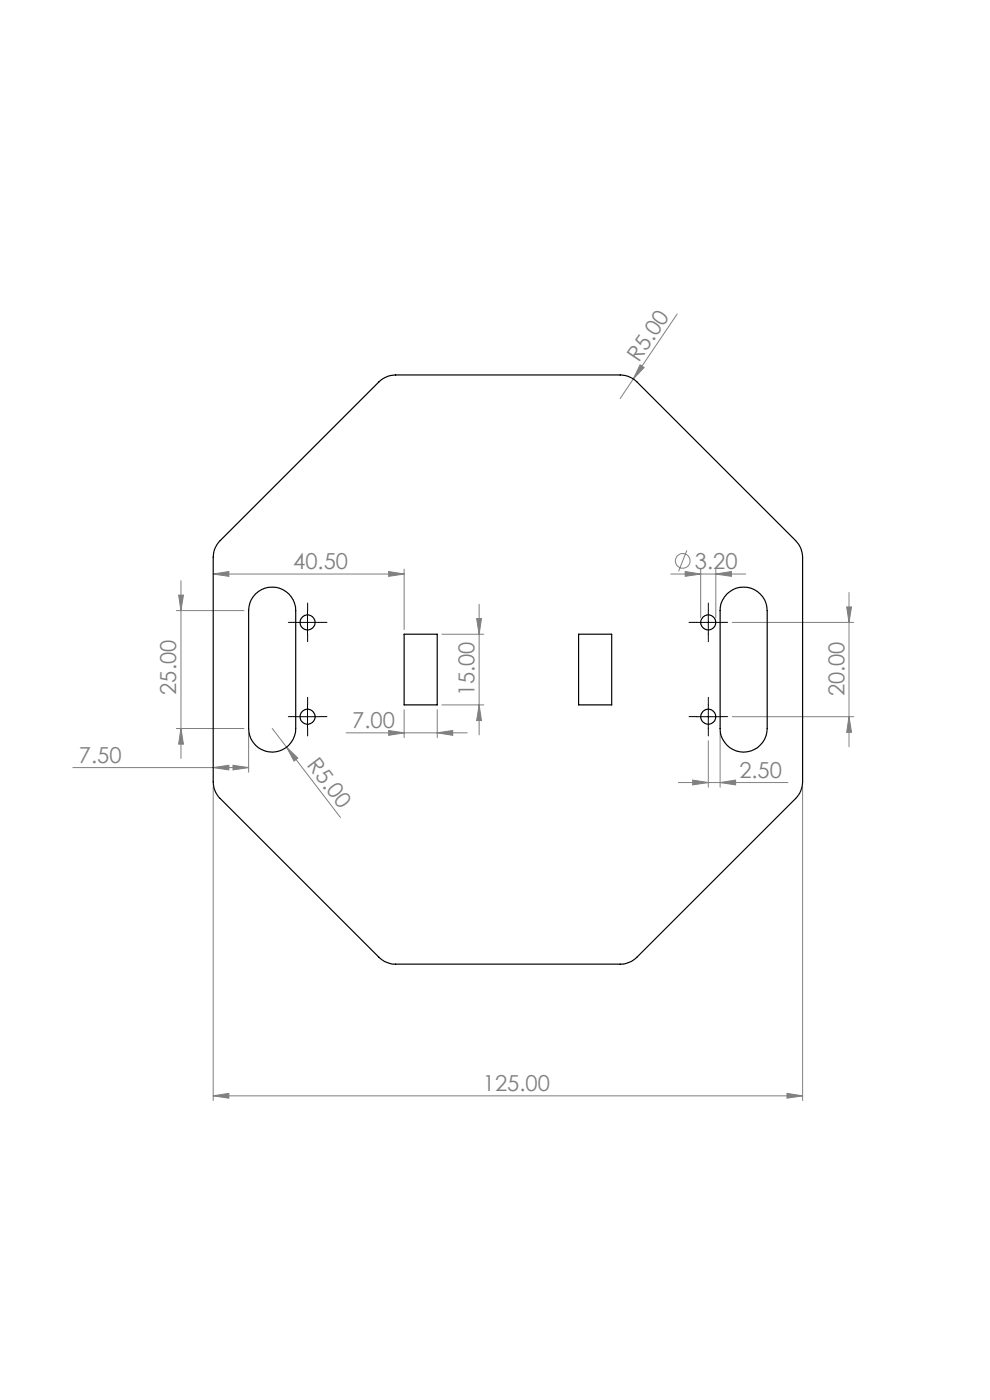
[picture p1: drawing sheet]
<svg xmlns="http://www.w3.org/2000/svg" width="210mm" height="297mm" viewBox="0 0 210 297" stroke-linecap="round" stroke-linejoin="round" font-family="sans-serif">
<g fill="none" stroke="#808080" stroke-width=".21">
<path d="M135.8 77.4l.8 .6-2.3 2.4zM143.7 66.6l-9.4 13.8M134.3 80.4l-2.7 4.2M145.7 116.8l-1.8 4.4M37.4 129.5h14.4M37.9 126.3h1l-.5 3.2zM38.4 123.2v37.7M45.2 121.8l3.3-.6v1.1zM45.2 121.8h40.5M82.4 121.2l3.3 .6-3.3 .5zM85.7 120.8v12.8M93.7 134.5h8.9"/>
<path d="M101.1 131.2h1l-.5 3.3zM101.6 128.2v27.7M142.3 121.8h15.9M145.3 121.2l3.3 .6-3.3 .5zM148.6 120.8v10.3M151.8 121.8l3.4-.6v1.1zM151.8 120.8v10.3M155.3 132h25.8M179.6 128.8h1l-.5 3.2zM180.1 125.7v32.7M37.4 154.5h14.4M38.4 154.5l.5 3.4h-1z"/>
<path d="M52.7 155.5v8.3M57.7 154.5l14.5 18.9M60.8 158.5l2.4 2.3-.8 .7zM73.4 155.5h25.7M82.4 155l3.3 .5-3.3 .5zM85.7 150.6v5.9M92.7 155.5l3.3-.5v1zM92.7 150.6v5.9M93.7 149.5h8.9M101.6 149.5l.5 3.4h-1zM150.2 157.2v9.8M152.8 155.5v11.5"/>
<path d="M155.3 152h25.8M180.1 152l.5 3.4h-1zM15.5 162.8h37.2M45.2 166.9v66.6M45.2 162.8l3.3-.5v1zM49.4 162.3l3.3 .5-3.3 .5zM143.9 166h23.2M146.9 165.5l3.3 .5-3.3 .5zM152.8 166l3.2-.5v1zM170.3 166.9v66.6M45.2 232.5l3.3-.6v1.1zM45.2 232.5h125.1"/>
<path d="M166.9 231.9l3.4 .6-3.4 .5z"/>
<circle cx="144.8" cy="119" r="1.55"/>
</g>
<g fill="none" stroke="#000" stroke-width=".21" stroke-dasharray="15.2 1.3 1.3 1.3">
<path d="M62.8 132h-1.6M65.3 134.5v1.6M65.3 129.5v-1.6M67.8 132h1.6M147.8 132h-1.6M150.3 134.5v1.6M150.3 129.5v-1.6M152.8 132h1.6M62.8 152h-1.6M65.3 154.5v1.6M65.3 149.5v-1.6M67.8 152h1.6"/>
<path d="M147.8 152h-1.6M150.3 154.5v1.6M150.3 149.5v-1.6M152.8 152h1.6"/>
</g>
<path d="M62.7 132h5M65.2 129.5v5M147.7 132h5.1M150.2 129.5v5M62.7 152h5M65.2 149.5v5M147.7 152h5.1M150.2 149.5v5" fill="none" stroke="#000" stroke-width=".21"/>
<g fill="#808080">
<path d="M135.8 77.4l.8 .6-2.3 2.4z"/>
<path d="M60.8 158.5l2.4 2.3-.8 .7z"/>
<path d="M145.3 121.2l3.3 .6-3.3 .5zM151.8 121.8l3.4-.6v1.1z"/>
<path d="M45.2 232.5l3.3-.6v1.1zM166.9 231.9l3.4 .6-3.4 .5zM146.9 165.5l3.3 .5-3.3 .5zM152.8 166l3.2-.5v1z"/>
<path d="M82.4 155l3.3 .5-3.3 .5zM92.7 155.5l3.3-.5v1z"/>
<path d="M49.4 162.3l3.3 .5-3.3 .5zM45.2 162.8l3.3-.5v1zM82.4 121.2l3.3 .6-3.3 .5zM45.2 121.8l3.3-.6v1.1z"/>
<path d="M101.6 149.5l.5 3.4h-1zM101.1 131.2h1l-.5 3.3z"/>
<path d="M179.6 128.8h1l-.5 3.2zM180.1 152l.5 3.4h-1zM37.9 126.3h1l-.5 3.2zM38.4 154.5l.5 3.4h-1z"/>
</g>
<g fill="none" stroke="#000" stroke-width=".25">
<path d="M80.4 81a5.2 5.2 0 0 1 3.5-1.5h47.7a5.2 5.2 0 0 1 3.5 1.5l33.7 33.7a5 5 0 0 1 1.5 3.5v47.7a5 5 0 0 1-1.5 3.5l-33.7 33.7a5.2 5.2 0 0 1-3.5 1.4h-47.7a5.2 5.2 0 0 1-3.5-1.4l-33.7-33.7a5 5 0 0 1-1.5-3.5v-47.7a5 5 0 0 1 1.5-3.5zM54.2 126a5 5 0 0 1 5.4-1.1 5 5 0 0 1 3.1 4.6v25a5 5 0 0 1-5 5.1 5 5 0 0 1-5-5.1v-25a5 5 0 0 1 1.5-3.5zM85.7 134.5h7v15h-7zM122.7 134.5h7.1v15h-7.1zM154.2 126a5 5 0 0 1 5.5-1.1 5 5 0 0 1 3 4.6v25a5 5 0 0 1-5 5.1 5 5 0 0 1-4.9-5.1v-25a4.6 4.6 0 0 1 1.4-3.5z"/>
<circle cx="65.3" cy="132" r="1.6"/>
<circle cx="150.2" cy="132" r="1.59"/>
<circle cx="65.3" cy="152" r="1.6"/>
<circle cx="150.2" cy="152" r="1.59"/>
</g>
<g font-size="4.7" fill="#808080">
<text x="135.5" y="77" transform="rotate(-56 135.5 77)">R5.00</text>
<text x="62.2" y="120.7">40.50</text>
<text x="147.4" y="120.7">3.20</text>
<text x="37.4" y="147.4" transform="rotate(-90 37.4 147.4)">25.00</text>
<text x="100.6" y="147.8" transform="rotate(-90 100.6 147.8)">15.00</text>
<text x="179.1" y="147.8" transform="rotate(-90 179.1 147.8)">20.00</text>
<text x="74.7" y="154.4">7.00</text>
<text x="16.8" y="161.8">7.50</text>
<text x="65" y="162.3" transform="rotate(53 65 162.3)">R5.00</text>
<text x="156.8" y="165">2.50</text>
<text x="102.4" y="231.4">125.00</text>
</g>
</svg>
